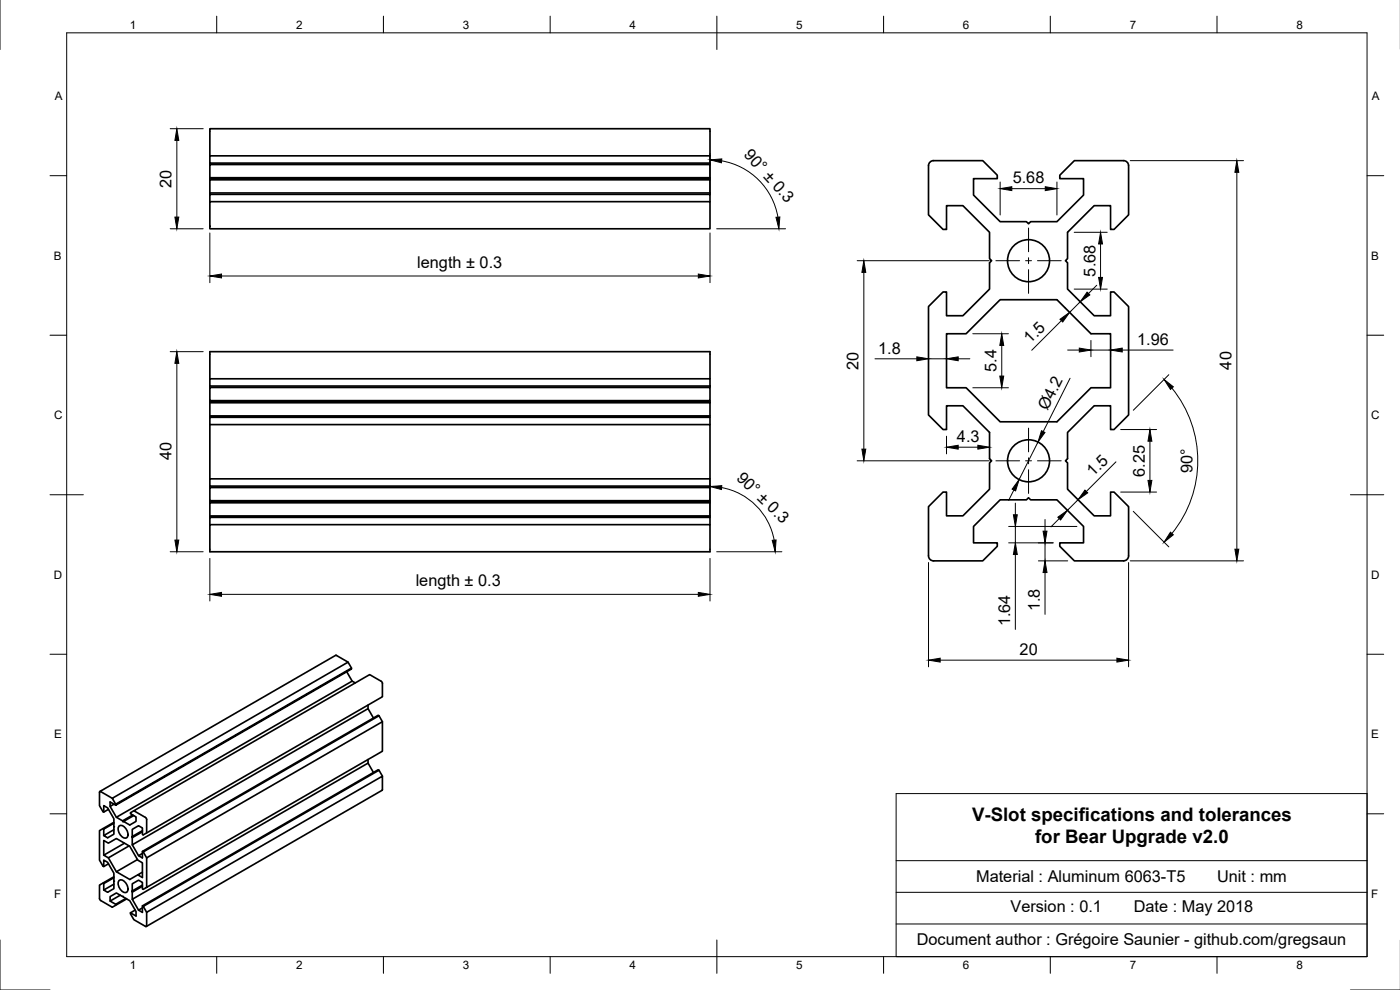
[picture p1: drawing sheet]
<svg xmlns="http://www.w3.org/2000/svg" width="420mm" height="297mm" viewBox="0 0 420 297" stroke-linecap="round" stroke-linejoin="round" font-family="sans-serif">
<!-- layer: Visible -->
<g fill="none" stroke="#000" stroke-width=".5">
<path d="M63 58.3v-.4h150.1v.4M63 57.9v-4h150.1v4M63 53.9v-.3h150.1v.3M63 53.6v-.3h150.1v.3M63 53.3v-3.9h150.1v3.9M63 48.9v-2.1h150.1v2.1h-150.1v.5M63 46.8v-8.2h150.1v8.2M213.1 48.9v.5M278.9 48.8l1.3-.6h14.7l4.4 4.4v1h-7.1v4.9l8 8h7.8l.7 .6 .6-.6h7.9l8-8v-4.9h-7.1v-1l4.3-4.4h14.8a1.5 1.5 0 0 1 1.5 1.5v14.8l-4.4 4.3h-1v-7.1h-4.9l-8 8v7.9l-.6 .6 .6 .7v7.8l8 8h4.9v-7.1h1l4.4 4.4v32.5l-4.4 4.4h-1v-7.2h-4.9l-8 8v7.9l-.6 .7 .6 .6v7.9l8 8h4.9v-7.2h1l4.4 4.4v14.8a1.5 1.5 0 0 1-1.5 1.5h-14.8l-4.3-4.4v-1h7.1v-4.9l-8-8h-7.9l-.6-.7-.7 .7h-7.8l-8 8v4.9h7.1v1l-4.4 4.4h-14.7a1.5 1.5 0 0 1-1.5-1.5v-14.8l4.3-4.4h1.1v7.2h4.9l8-8v-7.9l.6-.6-.6-.7v-7.9l-8-8h-4.9v7.2h-1.1l-4.3-4.4v-32.5l4.3-4.4h1.1v7.1h4.9l8-8v-7.8l.6-.7-.6-.6v-7.9l-8-8h-4.9v7.1h-1.1l-4.3-4.3v-14.8zM63 60.5h150.1v8.1h-150.1zM63 60.5v-2.2h150.1v2.2M63 113.6v-8.1h150.1v8.1"/>
<path d="M63 113.6h150.1v2.2h-150.1zM63 115.8v.5M213.1 115.8v.5M284.1 100.1h5.8l10.3-10.2h17l10.2 10.2h5.9v16.2h-5.9l-10.2 10.3h-17l-10.3-10.3h-5.8zM63 125.2h150.1v-.4h-150.1v2.6M63 127.4h150.1v16.3M63 120.2h150.1v-3.9h-150.1v4.2M63 120.5h150.1v.3h-150.1zM63 120.8v4M63 127.4v16.3M213.1 120.2v.3M213.1 120.8v4"/>
<path d="M213.1 125.2v2.2M63 157.4h150.1v8.2h-150.1zM63 143.7h150.1v2.2h-150.1zM63 150.2h150.1v-3.9h-150.1v4.2M63 150.9h150.1v-.4h-150.1v4.3M63 155.2h150.1v-.4h-150.1v2.6M63 145.9v.4M213.1 145.9v.4M213.1 150.2v.3M213.1 150.9v3.9M213.1 155.2v2.2M104.5 198.7l-3.8-2.1-70.7 40.9"/>
<path d="M104.1 201.6l1.6 2.8M105.5 200.5l-1-1.8-70.8 40.8 1 1.8M106.6 204.9l-.9-.5-70.8 40.8 1.9 1.1M110.5 211.5v1.1M112.1 215.4l-1.6-2.8-70.8 40.9 1.9 3.2M113.7 214.8l-.2-.2-70.8 40.9 .3 .1M114.8 216.5l-1.1-1.7-70.7 40.8 1 1.8M33.7 239.5l-3.5-2h-.3v4.2l1.2 2 1.5-.9M110.5 227.9v1.1M112.1 231.8l-1.6-2.8-70.8 40.8 1.9 3.3M113.7 231.1l-.2-.1-70.8 40.8 .3 .1M114.7 237.1l-70.8 40.9"/>
<path d="M114.7 237.1l.1-4.2-70.8 40.8v4l-.2 .3-3.6-2.1-1.1-2M114.8 232.9l-1.1-1.8-70.7 40.8 1 1.8M30.9 248.6l-1 .6v8.9l1.2 1.9 1.5-.8M31.1 243.7v-2l1.2 .7 1.9 3.2 .1 2.5-.1 2.2-1.9 1.1-1.2-.7 3.1-1.8M31.1 260v-1.9l1.2 .6 1.9 3.3 .1 2.4-.1 2.2-1.9 1.1-1.2-.7 3.1-1.7M31.1 256.6v-4.4l1.4 .8 2.4-1.4 4 2.3 2.5 4.2 1.3 .8v4.4l-1.3-.8 1.3-.8M32.5 257.4l2.4 4.2M34.2 247l-3.1 1.8v1.9M34.2 246.7l-3.3 1.9 .2 .2M34.2 241.3l-1.2 .7 1.9 3.2M34.7 241.6v-.3l70.8-40.8v.2l-70.8 40.9-1.7-1v1.4M35.7 247.9a1.88 1.88 0 0 1 2.5 1.5 1.14 1.14 0 0 1 .2 1.5 1.14 1.14 0 0 1-1.5 .4 2.74 2.74 0 0 1-1.2-3.4z"/>
<path d="M37.4 253l-6.3 3.6 1.4 .8 6.2-3.6M39.7 251.3v2.2M39.8 244.5l-3 1.8 .3 .2M40.2 243.3l-1.1 .6v.2l1.7 1v1.3l-1.9 1.1-1.8-1 3-1.8M41.3 257.9l-6.4 3.7 4 2.3 2.5-1.4M42.7 249.2l-3.2 1.9 .2 .2 3-1.7M42.7 255.5v1.9l-1.1-.7 1.1-.6M44 249.9v-4l-.2-.5-3.6-2.1 70.7-40.9 3.7 2.2 .2 .4v4.1l-71.8 41.4-.3-.1v-2l-1.1-.7-1.9 1.1v2.2M30.9 265l-1 .6v4l.3 .6 3.5 2 4.3-2.5M33 270.4v-1.4l1.9-1.1 4 2.3 1.9 3.3v1.3l-1.7-.9 1.5-.8M34.2 263.3l-3.1 1.8v1.9M34.2 263.1l-3.3 1.9 .2 .1"/>
<path d="M35.7 264.2a1.88 1.88 0 0 1 2.5 1.6 1.14 1.14 0 0 1 .2 1.4 1.14 1.14 0 0 1-1.5 .4 2.74 2.74 0 0 1-1.2-3.4zM36.1 268.6l-3.1 1.8 1.7 .9M37.8 269.6l-3.1 1.7v.3M42.7 271.8v1.9l-1.1-.6 1.1-.7M42.7 265.9l-3 1.8v2.1M42.7 265.6l-3.2 1.8 .2 .3M44 266.2v-8.8l70.8-40.9v8.9l-71.8 41.4-.3-.1v-1.9l-1.1-.7-1.9 1.1v2.1"/>
<circle cx="308.7" cy="78.2" r="6.3"/>
<circle cx="308.7" cy="138.3" r="6.3"/>
</g>
<!-- layer: Border -->
<g fill="none" stroke="#000" stroke-width=".3">
<path d="M0 -.1v15M20 9.9h390.3v277.1h-390.3zM65 4.8v5.1M115.1 4.8v5.1M165.1 4.8v5.1M215.1 4.8v10.1M265.2 4.8v5.1M315.2 4.8v5.1M365.2 4.8v5.1M15 52.7h5M410.3 52.7h5M15 100.6h5"/>
<path d="M410.3 100.6h5M15 148.4h10M405.3 148.4h10M15 196.3h5M410.3 196.3h5M15 244.2h5M410.3 244.2h5M0 282v15h15M65 287v5M115.1 287v5M165.1 287v5M215.1 282v10"/>
<path d="M265.2 287v5M315.2 287v5M365.2 287v5M405.3 297h14.9"/>
</g>
<!-- layer: Dimensions -->
<g fill="none" stroke="#000" stroke-width=".3">
<path d="M51.1 38.6h9.9M53.1 42.1v23M213.1 46v12.5M216.6 48.3a20.7 20.7 0 0 1 16.9 16.8M300.2 54.6v9.9M303.7 56.6h10M317.2 54.6v9.9M339.2 48.2h34M371.2 51.7v113.1M51.1 68.6h9.9M63 69.9v14.9M213.1 69.9v14.9"/>
<path d="M215.1 68.6h20.7M257.2 78.2h39.7M322.4 69.7h9.9M330.3 73.2v10M66.5 82.8h143.1M259.2 81.7v53.1M318.5 96.2l-8.9 8.9M319.6 92.3l.2 .2M322.4 86.7h9.9M322.8 89.1l.2 .2M324.2 90.5l-3.2 3.2M329.1 85.6l-2.4 2.5"/>
<path d="M51.1 105.5h9.9M53.1 109v53M262.6 107.7h12.6M278.7 107.7h5.4M287.6 107.7h3.5M292 116.3h10.6M292 100.1h10.6M300.6 103.6v9.2M320.4 105h3.5M321.1 113.5l-8 16M327.4 102.1v4.9M327.4 105h5.9"/>
<path d="M333.3 102.1v4.9M336.8 105h15.3M350.8 112.4l-10.7 10.7M351.7 116.5a34.5 34.5 0 0 1 0 43.6M257.2 138.3h39.7M284.1 130.9v5.3M287.6 134.2h5.9M311.5 132.6l-5.7 11.3M334.9 138.6l-8.9 8.9M336.3 128.9h10.8M345.1 132.4v11.7M213.1 144v11.4"/>
<path d="M216.6 146.3a19.6 19.6 0 0 1 15.7 15.8M302.7 158h20.5M304.3 147l-1.6 3.1M304.7 151v3.5M304.7 158v4.9M313.6 155.9v3.5M317.9 155.6l-2.5 2.5M323.5 149.9l-3.1 3.2M336.3 147.6h10.8M340.1 153.4l10.7 10.7M51.1 165.6h9.9M63 167.6v12.7"/>
<path d="M66.5 178.3h143.1M213.1 167.6v12.7M215.1 165.6h19.5M278.7 168.8v31.3M302.7 162.9h13.4M304.7 166.4v22.5M311.6 168.3h8.8M313.6 162.9v5.4M313.6 171.8v12.5M338.7 168.8v31.3M339.2 168.3h34M282.2 198.1h53"/>
</g>
<g fill="#000" stroke="#000" stroke-width=".3">
<path d="M53.1 38.6l.6 3.5h-1.2zM213.1 48l3.5-.3-.1 1.1zM300.2 56.6l3.5-.6v1.2zM313.7 56l3.5 .6-3.5 .6zM371.2 48.2l.6 3.5h-1.2zM52.5 65.1h1.2l-.6 3.5zM232.9 65.2l1.1-.1-.2 3.5zM330.3 69.7l.6 3.5h-1.2zM63 82.8l3.5-.6v1.2zM209.6 82.2l3.5 .6-3.5 .6zM259.2 78.2l.6 3.5h-1.1zM318.1 95.8l2.9-2.1-2.1 2.9z"/>
<path d="M326.3 87.7l.8 .8-2.9 2zM329.7 83.2h1.2l-.6 3.5zM53.1 105.5l.6 3.5h-1.2zM275.2 107.1l3.5 .6-3.5 .5zM284.1 107.7l3.5-.6v1.1zM300.1 112.8h1.1l-.6 3.5zM300.6 100.1l.6 3.5h-1.1zM323.9 104.4l3.5 .6-3.5 .6zM333.3 105l3.5-.6v1.2zM349.4 113.9l2.7 2.2-.8 .7zM258.7 134.8h1.1l-.6 3.5zM284.1 134.2l3.5-.6v1.2z"/>
<path d="M293.5 133.6l3.5 .6-3.5 .6zM312.6 129.2l1 .6-2.1 2.8zM345.1 128.9l.6 3.5h-1.2zM213.1 146l3.5-.3-.1 1.2zM305.8 143.9l-1 3.4-1-.5zM304.1 154.5h1.2l-.6 3.5zM313 159.4h1.2l-.6 3.5zM317.5 155.2l2.9-2.1-2.1 2.9zM325.6 147.1l.8 .8-2.9 2zM344.5 144.1h1.2l-.6 3.5zM52.5 162h1.2l-.6 3.6zM63 178.3l3.5-.6v1.2z"/>
<path d="M209.6 177.7l3.5 .6-3.5 .6zM231.8 162.1l1.1-.1-.3 3.6zM304.7 162.9l.6 3.5h-1.2zM313.6 168.3l.6 3.5h-1.2zM351.3 159.7l.8 .8-2.7 2.2zM370.6 164.8h1.2l-.6 3.5zM278.7 198.1l3.5-.6v1.2zM335.2 197.5l3.5 .6-3.5 .6z"/>
</g>
<!-- layer: Center Lines -->
<path d="M298.9 78.2h7.1M307.8 78.2h1.8M308.7 68.4v7.1M308.7 77.3v1.8M311.4 78.2h7.1M308.7 80.9v7.1M298.9 138.3h7.1M307.8 138.3h1.8M308.7 128.5v7.1M308.7 137.4v1.8M311.4 138.3h7.1M308.7 140.9v7.2" fill="none" stroke="#000" stroke-width=".3"/>
<!-- layer: BOM -->
<path d="M268.9 238.1h141.4v48.9h-141.4zM268.9 258.2h141.4M268.9 267.7h141.4M268.9 277.2h141.4" fill="none" stroke="#000" stroke-width=".3"/>
<g font-size="5.6">
<text x="291.7" y="246.3">V-Slot specifications and tolerances</text>
<text x="310.7" y="253">for Bear Upgrade v2.0</text>
</g>
<g font-size="4.9">
<text x="223" y="46.5" transform="rotate(48 223 46.5)">90° ± 0.3</text>
<text x="51.5" y="56.3" transform="rotate(-90 51.5 56.3)">20</text>
<text x="303.9" y="55">5.68</text>
<text x="125.2" y="80.3">length ± 0.3</text>
<text x="328.7" y="83" transform="rotate(-90 328.7 83)">5.68</text>
<text x="263.6" y="106.1">1.8</text>
<text x="309.2" y="103.3" transform="rotate(-45 309.2 103.3)">1.5</text>
<text x="341.3" y="103.5">1.96</text>
<text x="257.7" y="110.9" transform="rotate(-90 257.7 110.9)">20</text>
<text x="299.1" y="111.6" transform="rotate(-90 299.1 111.6)">5.4</text>
<text x="369.6" y="110.9" transform="rotate(-90 369.6 110.9)">40</text>
<text x="314.3" y="123.3" transform="rotate(-63 314.3 123.3)">Ø4.2</text>
<text x="287.2" y="132.6">4.3</text>
<text x="51.5" y="138.2" transform="rotate(-90 51.5 138.2)">40</text>
<text x="220.8" y="143.6" transform="rotate(44 220.8 143.6)">90° ± 0.3</text>
<text x="328.1" y="143.2" transform="rotate(-45 328.1 143.2)">1.5</text>
<text x="343.5" y="143" transform="rotate(-90 343.5 143)">6.25</text>
<text x="357.9" y="141.9" transform="rotate(-90 357.9 141.9)">90°</text>
<text x="124.7" y="175.8">length ± 0.3</text>
<text x="312.1" y="183.4" transform="rotate(-90 312.1 183.4)">1.8</text>
<text x="303.2" y="187.9" transform="rotate(-90 303.2 187.9)">1.64</text>
<text x="306" y="196.5">20</text>
<text x="293" y="264.7">Material : Aluminum 6063-T5</text>
<text x="365.3" y="264.7">Unit : mm</text>
<text x="303.3" y="273.7">Version : 0.1</text>
<text x="340.2" y="273.7">Date : May 2018</text>
<text x="275.1" y="283.4">Document author : Grégoire Saunier - github.com/gregsaun</text>
</g>
<g font-size="3.5">
<text x="39" y="8.6">1</text>
<text x="88.9" y="8.6">2</text>
<text x="138.9" y="8.6">3</text>
<text x="188.9" y="8.6">4</text>
<text x="239" y="8.6">5</text>
<text x="288.9" y="8.6">6</text>
<text x="339" y="8.6">7</text>
<text x="389.1" y="8.6">8</text>
<text x="16.4" y="30">A</text>
<text x="411.7" y="30">A</text>
<text x="16.2" y="77.9">B</text>
<text x="411.5" y="77.9">B</text>
<text x="16.3" y="125.8">C</text>
<text x="411.5" y="125.8">C</text>
<text x="16.2" y="173.6">D</text>
<text x="411.5" y="173.6">D</text>
<text x="16.3" y="221.5">E</text>
<text x="411.5" y="221.5">E</text>
<text x="16.3" y="269.4">F</text>
<text x="411.5" y="269.4">F</text>
<text x="39" y="290.8">1</text>
<text x="88.9" y="290.8">2</text>
<text x="138.9" y="290.8">3</text>
<text x="188.9" y="290.8">4</text>
<text x="239" y="290.8">5</text>
<text x="288.9" y="290.8">6</text>
<text x="339" y="290.8">7</text>
<text x="389.1" y="290.8">8</text>
</g>
</svg>
